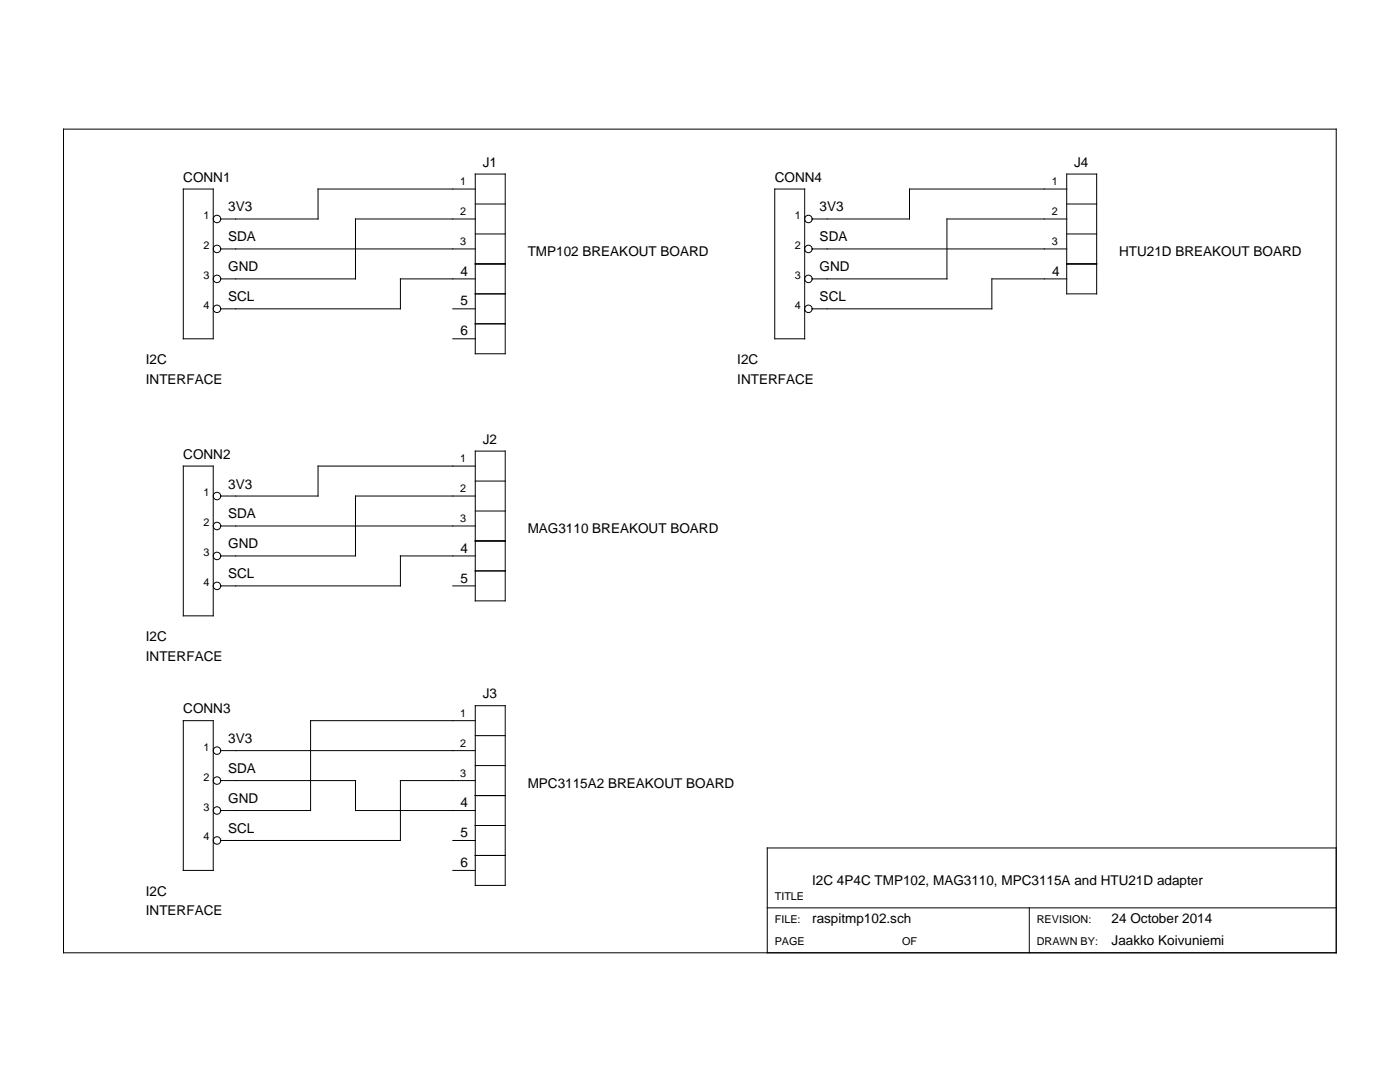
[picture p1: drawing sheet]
<svg xmlns="http://www.w3.org/2000/svg" width="279mm" height="216mm" viewBox="0 0 279 216" stroke-linecap="round" stroke-linejoin="round" font-family="sans-serif">
<g fill="none" stroke="#000" stroke-width=".2">
<path d="M12.7 25.8h254v164.3h-254zM36.6 37.7h6v29.9h-6zM94.9 37.7h-31.4v6h-19.4M94.9 34.7h5.9v35.9h-5.9zM154.6 37.7h6v29.9h-6zM212.9 37.7h-31.4v6h-19.4M212.9 34.7h6v23.9h-6zM44.1 49.7h50.8M94.9 43.7h-24v11.9h-26.8M94.9 55.6h-15v6h-35.8M94.9 52.7h5.9M94.9 40.7h5.9"/>
<path d="M94.9 46.7h5.9M94.9 58.6h5.9M162.1 49.7h50.8M212.9 43.7h-23.9v11.9h-26.9M212.9 55.6h-15v6h-35.8M212.9 52.7h6M212.9 40.7h6M212.9 46.7h6M90.4 61.6h4.5M90.4 67.6h4.5M94.9 64.6h5.9M36.6 93h6v29.9h-6z"/>
<path d="M94.9 90h5.9v29.9h-5.9zM94.9 93h-31.4v6h-19.4M94.9 99h-24v11.9h-26.8M94.9 96h5.9M44.1 105h50.8M90.4 116.9h4.5M94.9 110.9h-15v6h-35.8M94.9 107.9h5.9M94.9 102h5.9M94.9 113.9h5.9M36.6 143.8h6v29.9h-6zM44.1 155.8h26.8v5.9h24"/>
<path d="M44.1 149.8h50.8M94.9 140.8h5.9v35.9h-5.9zM94.9 155.8h-15v11.9h-35.8M94.9 143.8h-32.9v17.9h-17.9M94.9 158.7h5.9M94.9 146.8h5.9M94.9 152.8h5.9M90.4 167.7h4.5M90.4 173.7h4.5M94.9 164.7h5.9M94.9 170.7h5.9M266.7 169.2h-113.6v20.9"/>
<path d="M153.1 181.2h113.6M205.4 181.2v8.9"/>
<circle cx="43.3" cy="55.6" r=".75"/>
<circle cx="43.3" cy="43.7" r=".75"/>
<circle cx="43.3" cy="49.7" r=".75"/>
<circle cx="161.3" cy="55.6" r=".75"/>
<circle cx="161.3" cy="43.7" r=".75"/>
<circle cx="161.3" cy="49.7" r=".75"/>
<circle cx="43.3" cy="61.6" r=".75"/>
<circle cx="161.3" cy="61.6" r=".75"/>
<circle cx="43.3" cy="99" r=".75"/>
<circle cx="43.3" cy="116.9" r=".75"/>
<circle cx="43.3" cy="110.9" r=".75"/>
<circle cx="43.3" cy="105" r=".75"/>
<circle cx="43.3" cy="149.8" r=".75"/>
<circle cx="43.3" cy="155.8" r=".75"/>
<circle cx="43.3" cy="161.7" r=".75"/>
<circle cx="43.3" cy="167.7" r=".75"/>
</g>
<g font-size="2.7">
<text x="96.3" y="33.2">J1</text>
<text x="214.4" y="33.2">J4</text>
<text x="36.6" y="36.2">CONN1</text>
<text x="154.6" y="36.2">CONN4</text>
<text x="45.5" y="42.2">3V3</text>
<text x="163.6" y="42.2">3V3</text>
<text x="45.5" y="48.2">SDA</text>
<text x="105.3" y="51.2">TMP102 BREAKOUT BOARD</text>
<text x="163.6" y="48.2">SDA</text>
<text x="223.3" y="51.2">HTU21D BREAKOUT BOARD</text>
<text x="45.5" y="54.2">GND</text>
<text x="91.9" y="55">4</text>
<text x="163.6" y="54.2">GND</text>
<text x="210" y="55">4</text>
<text x="45.5" y="60.1">SCL</text>
<text x="91.9" y="61">5</text>
<text x="163.6" y="60.1">SCL</text>
<text x="91.9" y="66.9">6</text>
<text x="29.1" y="72.7">I2C</text>
<text x="29.1" y="76.6">INTERFACE</text>
<text x="147.1" y="72.7">I2C</text>
<text x="147.1" y="76.6">INTERFACE</text>
<text x="96.3" y="88.5">J2</text>
<text x="36.6" y="91.5">CONN2</text>
<text x="45.5" y="97.5">3V3</text>
<text x="45.5" y="103.5">SDA</text>
<text x="105.3" y="106.4">MAG3110 BREAKOUT BOARD</text>
<text x="45.5" y="109.4">GND</text>
<text x="91.9" y="110.3">4</text>
<text x="45.5" y="115.4">SCL</text>
<text x="91.9" y="116.2">5</text>
<text x="29.1" y="128">I2C</text>
<text x="29.1" y="131.8">INTERFACE</text>
<text x="36.6" y="142.3">CONN3</text>
<text x="96.3" y="139.3">J3</text>
<text x="45.5" y="148.3">3V3</text>
<text x="45.5" y="154.3">SDA</text>
<text x="45.5" y="160.2">GND</text>
<text x="91.9" y="161.1">4</text>
<text x="105.3" y="157.2">MPC3115A2 BREAKOUT BOARD</text>
<text x="45.5" y="166.2">SCL</text>
<text x="91.9" y="167">5</text>
<text x="91.9" y="173">6</text>
<text x="29.1" y="178.8">I2C</text>
<text x="162.1" y="176.7">I2C 4P4C TMP102, MAG3110, MPC3115A and HTU21D adapter</text>
<text x="29.1" y="182.6">INTERFACE</text>
<text x="162.1" y="184.1">raspitmp102.sch</text>
<text x="221.9" y="184.1">24 October 2014</text>
<text x="221.9" y="188.6">Jaakko Koivuniemi</text>
</g>
<g font-size="2.2">
<text x="91.9" y="37">1</text>
<text x="209.9" y="37">1</text>
<text x="40.6" y="43.7">1</text>
<text x="91.9" y="42.9">2</text>
<text x="158.6" y="43.7">1</text>
<text x="209.9" y="42.9">2</text>
<text x="40.6" y="49.7">2</text>
<text x="91.9" y="48.9">3</text>
<text x="158.6" y="49.7">2</text>
<text x="209.9" y="48.9">3</text>
<text x="40.6" y="55.6">3</text>
<text x="158.6" y="55.6">3</text>
<text x="40.6" y="61.6">4</text>
<text x="158.6" y="61.6">4</text>
<text x="91.9" y="92.3">1</text>
<text x="40.6" y="99">1</text>
<text x="91.9" y="98.2">2</text>
<text x="40.6" y="105">2</text>
<text x="91.9" y="104.2">3</text>
<text x="40.6" y="110.9">3</text>
<text x="40.6" y="116.9">4</text>
<text x="91.9" y="143.1">1</text>
<text x="40.6" y="149.8">1</text>
<text x="91.9" y="149">2</text>
<text x="40.6" y="155.8">2</text>
<text x="91.9" y="155">3</text>
<text x="40.6" y="161.7">3</text>
<text x="40.6" y="167.7">4</text>
<text x="154.6" y="179.7">TITLE</text>
<text x="154.6" y="184.1">FILE:</text>
<text x="206.9" y="184.1">REVISION:</text>
<text x="154.6" y="188.6">PAGE</text>
<text x="180" y="188.6">OF</text>
<text x="206.9" y="188.6">DRAWN BY:</text>
</g>
</svg>
